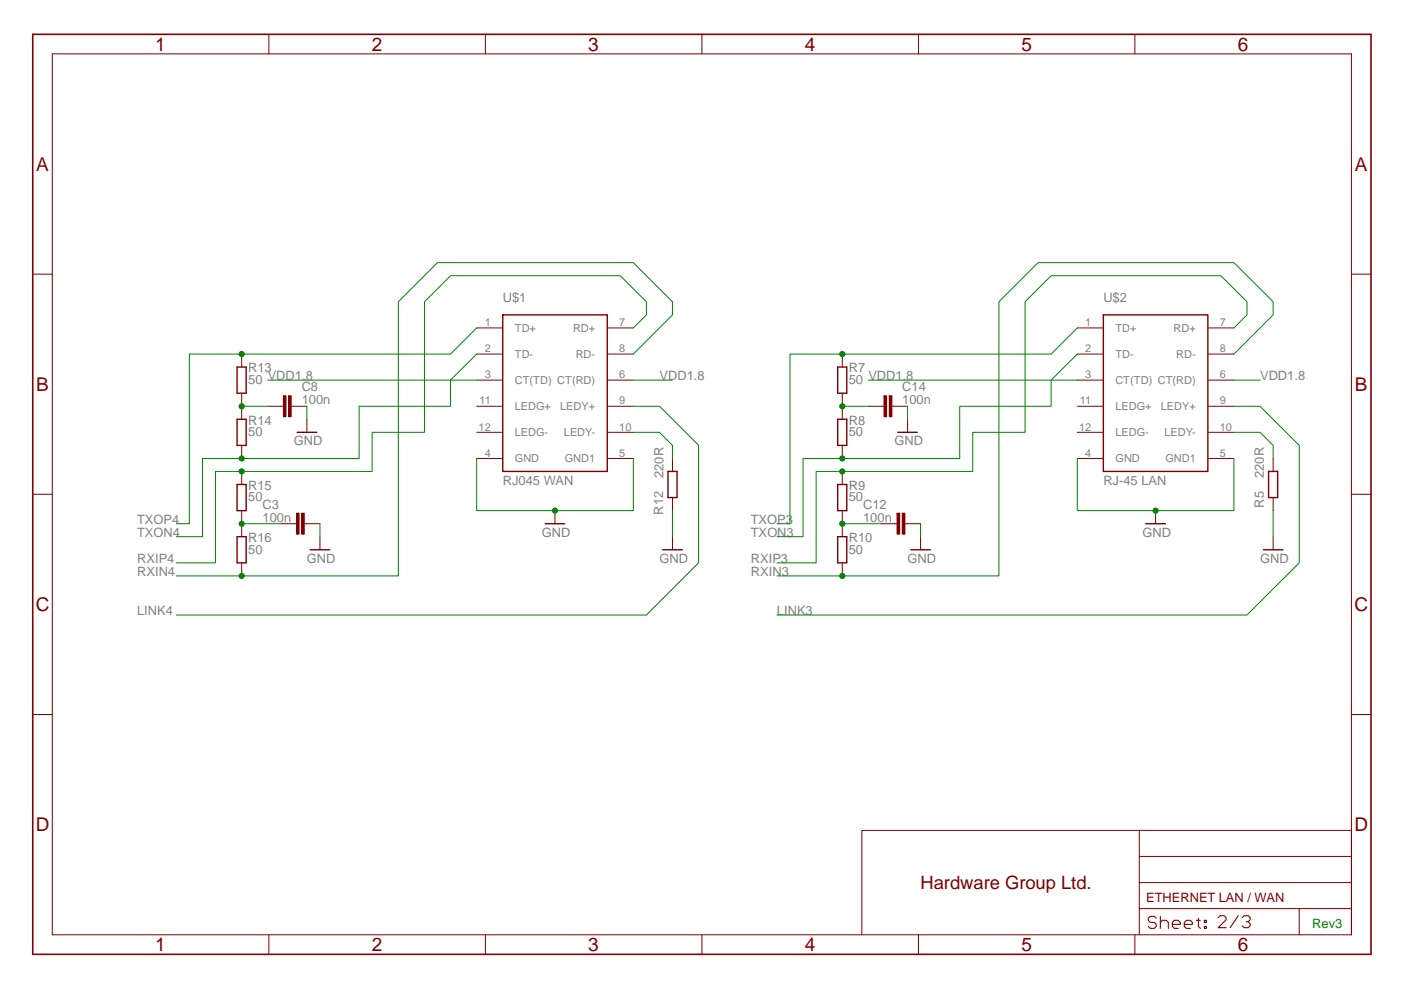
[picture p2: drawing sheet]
<svg xmlns="http://www.w3.org/2000/svg" width="297mm" height="210mm" viewBox="0 0 297 210" stroke-linecap="round" stroke-linejoin="round" font-family="sans-serif">
<path d="M177.6 77.9h1.9v5.5h-1.9zM177.6 88.9h1.9v5.6h-1.9zM269 100h1.9v5.5h-1.9zM177.6 102.8h1.9v5.5h-1.9zM177.6 113.8h1.9v5.6h-1.9z" fill="none" stroke="#800000" stroke-width=".3"/>
<path d="M178.6 75.1v2.8M178.6 83.4v5.5M178.6 94.5v2.7M178.6 100v2.8M269.9 97.2v2.8M178.6 108.3v5.5M178.6 119.4v2.8M189.7 111.1h.5M191.9 111.1h.5M269.9 105.5v2.8" fill="none" stroke="#800000" stroke-width=".21"/>
<path d="M191.3 108.9h.6v4.4h-.6z" fill="#800000"/>
<path d="M191.3 108.9h.6v4.4h-.6zM191.3 108.9h.1" fill="none" stroke="#800000" stroke-width=".21"/>
<path d="M190.2 108.9h.6v4.4h-.6z" fill="#800000"/>
<path d="M186.9 86.2h.5M189.1 86.2h.5M186.9 111.1h2.7M190.2 108.9h.6v4.4h-.6zM190.2 108.9h.1M192.4 111.1h2.8M195.2 113.8v2.8" fill="none" stroke="#800000" stroke-width=".21"/>
<path d="M193.1 116.6h4.1" fill="none" stroke="#800000" stroke-width=".3"/>
<path d="M188.5 83.9h.6v4.5h-.6z" fill="#800000"/>
<path d="M188.5 83.9h.6v4.5h-.6zM188.5 83.9h.1" fill="none" stroke="#800000" stroke-width=".21"/>
<path d="M187.4 83.9h.6v4.5h-.6z" fill="#800000"/>
<g fill="none" stroke="#800000" stroke-width=".21">
<path d="M51.2 75.1v2.8M51.2 83.4v5.5M51.2 94.5v2.7M51.2 100v2.8M142.6 97.2v2.8M184.1 86.2h2.8M187.4 83.9h.6v4.5h-.6zM187.4 83.9h.1M189.6 86.2h2.8M192.4 88.9v2.8M51.2 108.3v5.5M51.2 119.4v2.8"/>
<path d="M62.3 111.1h.6M64.5 111.1h.6M142.6 105.5v2.8M245 108.3v2.8M269.9 113.8v2.8"/>
</g>
<path d="M50.3 77.9h1.9v5.5h-1.9zM50.3 88.9h1.9v5.6h-1.9zM141.6 100h1.9v5.5h-1.9zM190.3 91.7h4.2M50.3 102.8h1.9v5.5h-1.9zM50.3 113.8h1.9v5.6h-1.9zM242.9 111.1h4.2M267.8 116.6h4.2" fill="none" stroke="#800000" stroke-width=".3"/>
<path d="M64 108.9h.5v4.4h-.5z" fill="#800000"/>
<path d="M64 108.9h.5v4.4h-.5zM64 108.9h.1" fill="none" stroke="#800000" stroke-width=".21"/>
<path d="M62.9 108.9h.5v4.4h-.5z" fill="#800000"/>
<path d="M59.5 86.2h.6M61.8 86.2h.5M59.5 111.1h2.8M62.9 108.9h.5v4.4h-.5zM62.9 108.9h.1M65.1 111.1h2.7M67.8 113.8v2.8" fill="none" stroke="#800000" stroke-width=".21"/>
<path d="M65.8 116.6h4.1" fill="none" stroke="#800000" stroke-width=".3"/>
<path d="M61.2 83.9h.5v4.5h-.5z" fill="#800000"/>
<path d="M61.2 83.9h.5v4.5h-.5zM61.2 83.9h.1" fill="none" stroke="#800000" stroke-width=".21"/>
<path d="M60.1 83.9h.5v4.5h-.5z" fill="#800000"/>
<g fill="none" stroke="#800000" stroke-width=".21">
<path d="M11.1 11.4h275.4v186.9h-275.4zM57 7.3v4.1M102.9 7.3v4.1M148.8 7.3v4.1M194.7 7.3v4.1M240.6 7.3v4.1M6.9 58.1h4.2M286.5 58.1h4.2M101.1 69.6h5.5M101.1 75.1h5.5M128.8 69.6h5.5M128.8 75.1h5.5"/>
<path d="M228.4 69.6h5.5M228.4 75.1h5.5M256.1 69.6h5.5M256.1 75.1h5.5M56.8 86.2h2.7M60.1 83.9h.5v4.5h-.5zM60.1 83.9h.1M62.3 86.2h2.8M65.1 88.9v2.8M101.1 86.2h5.5M101.1 80.6h5.5M101.1 97.2h5.5"/>
<path d="M101.1 91.7h5.5M128.8 80.6h5.5M128.8 86.2h5.5M128.8 97.2h5.5M128.8 91.7h5.5M228.4 86.2h5.5M228.4 80.6h5.5M228.4 97.2h5.5M228.4 91.7h5.5M256.1 86.2h5.5M256.1 80.6h5.5M256.1 97.2h5.5"/>
<path d="M256.1 91.7h5.5M6.9 104.8h4.2M117.7 108.3v2.8M142.6 113.8v2.8M286.5 104.8h4.2M6.9 151.6h4.2M286.5 151.6h4.2M241.6 176.1v5.6M57 198.3v4.1M102.9 198.3v4.1M148.8 198.3v4.1M182.7 198.3v-22.2h103.8v22.2"/>
<path d="M194.7 198.3v4.1M240.6 198.3v4.1M275.5 192.7h-33.9v5.6M286.5 192.7h-11v5.6M286.5 187.2h-44.9v5.5M286.5 181.7h-44.9v5.5"/>
</g>
<path d="M106.6 66.8h22.2v33.2h-22.2zM233.9 66.8h22.2v33.2h-22.2zM63 91.7h4.2M115.6 111.1h4.1M140.5 116.6h4.2" fill="none" stroke="#800000" stroke-width=".3"/>
<g fill="none" stroke="#800000" stroke-width=".23">
<path d="M245.1 194.8l-.4-.4h-.8l-.4 .4v.4l.4 .4h.8l.4 .5v.4l-.4 .4h-.8l-.4-.4M246 195.6l.4-.4h.9l.4 .4v1.3M246 194.4v2.5M248.6 196.1h1.7v-.5l-.5-.4h-.8l-.4 .4v.9l.4 .4h.8M251.1 196.1h1.7v-.5l-.4-.4h-.9l-.4 .4v.9l.4 .4h.9M253.7 195.2h.8M254.1 194.8v1.7l.4 .4M255.4 195.2h.4v.4h-.4zM255.4 196.5h.4v.4h-.4zM258.3 194.6l.4-.4h.8l.5 .4v.5l-1.7 1.7h1.7M262.5 194.2l-1.7 2.6M263.4 194.6l.4-.4h.8l.5 .4v.5l-.5 .4h-.4"/>
<path d="M264.6 195.5l.5 .4v.4l-.5 .5h-.8l-.4-.5"/>
</g>
<path d="M6.9 7.3h283.8v195.1h-283.8z" fill="none" stroke="#800000" stroke-width=".34"/>
<path d="M192.4 86.2v2.7M228.4 97.2v11.1h33.2v-11.1M195.2 111.1v2.7" fill="none" stroke="#008000" stroke-width=".21"/>
<circle cx="245" cy="108.3" r=".55" fill="#008000"/>
<g fill="none" stroke="#008000" stroke-width=".21">
<path d="M65.1 86.2v2.7M101.1 97.2v11.1h33.2v-11.1M67.8 111.1v2.7M269.9 108.3v5.5"/>
<circle cx="245" cy="108.3" r=".55"/>
</g>
<circle cx="117.7" cy="108.3" r=".55" fill="#008000"/>
<g fill="none" stroke="#008000" stroke-width=".21">
<path d="M142.6 108.3v5.5M178.6 111.1h8.3"/>
<circle cx="117.7" cy="108.3" r=".55"/>
</g>
<circle cx="178.6" cy="111.1" r=".55" fill="#008000"/>
<g fill="none" stroke="#008000" stroke-width=".21">
<path d="M228.4 75.1l-5.5 5.5v5.6h-19.4v11h-33.2v16.6h-5.6"/>
<circle cx="178.6" cy="111.1" r=".55"/>
</g>
<circle cx="178.6" cy="97.2" r=".55" fill="#008000"/>
<g fill="none" stroke="#008000" stroke-width=".21">
<path d="M261.6 91.7h5.6l2.7 2.8v2.7M51.2 111.1h8.3"/>
<circle cx="178.6" cy="97.2" r=".55"/>
</g>
<circle cx="51.2" cy="111.1" r=".55" fill="#008000"/>
<g fill="none" stroke="#008000" stroke-width=".21">
<path d="M134.3 75.1l8.3-8.3v-2.8l-8.3-8.3h-41.6l-8.2 8.3v58.2h-47.1"/>
<circle cx="51.2" cy="111.1" r=".55"/>
</g>
<circle cx="51.2" cy="122.2" r=".55" fill="#008000"/>
<g fill="none" stroke="#008000" stroke-width=".21">
<path d="M134.3 69.6l2.8-2.8v-2.8l-5.6-5.5h-36l-5.5 5.5v27.7h-11.1v8.3h-33.2v19.4h-8.3"/>
<circle cx="51.2" cy="122.2" r=".55"/>
</g>
<circle cx="51.2" cy="100" r=".55" fill="#008000"/>
<g fill="none" stroke="#008000" stroke-width=".21">
<path d="M101.1 75.1l-5.6 5.5v5.6h-19.3v11h-33.3v16.6h-5.5"/>
<circle cx="51.2" cy="100" r=".55"/>
</g>
<circle cx="51.2" cy="97.2" r=".55" fill="#008000"/>
<g fill="none" stroke="#008000" stroke-width=".21">
<path d="M101.1 69.6l-5.6 5.5h-55.4v36h-2.7"/>
<circle cx="51.2" cy="97.2" r=".55"/>
</g>
<circle cx="51.2" cy="75.1" r=".55" fill="#008000"/>
<g fill="none" stroke="#008000" stroke-width=".21">
<path d="M51.2 86.2h5.6M134.3 91.7h5.5l2.8 2.8v2.7M134.3 86.2h5.5l8.3 8.3v24.9l-11 11.1h-99.7"/>
<circle cx="51.2" cy="75.1" r=".55"/>
</g>
<circle cx="51.2" cy="86.2" r=".55" fill="#008000"/>
<g fill="none" stroke="#008000" stroke-width=".21">
<path d="M178.6 86.2h5.5"/>
<circle cx="51.2" cy="86.2" r=".55"/>
</g>
<circle cx="178.6" cy="86.2" r=".55" fill="#008000"/>
<g fill="none" stroke="#008000" stroke-width=".21">
<path d="M228.4 69.6l-5.5 5.5h-55.4v36h-2.8"/>
<circle cx="178.6" cy="86.2" r=".55"/>
</g>
<circle cx="178.6" cy="75.1" r=".55" fill="#008000"/>
<g fill="none" stroke="#008000" stroke-width=".21">
<path d="M261.6 69.6l2.8-2.8v-2.8l-5.6-5.5h-35.9l-5.6 5.5v27.7h-11.1v8.3h-33.2v19.4h-8.3"/>
<circle cx="178.6" cy="75.1" r=".55"/>
</g>
<circle cx="178.6" cy="100" r=".55" fill="#008000"/>
<g fill="none" stroke="#008000" stroke-width=".21">
<path d="M261.6 75.1l8.3-8.3v-2.8l-8.3-8.3h-41.5l-8.3 8.3v58.2h-47.1"/>
<circle cx="178.6" cy="100" r=".55"/>
</g>
<circle cx="178.6" cy="122.2" r=".55" fill="#008000"/>
<g fill="none" stroke="#008000" stroke-width=".21">
<path d="M56.8 80.6h44.3M134.3 80.6h8.3M184.1 80.6h44.3M261.6 86.2h5.6l8.3 8.3v24.9l-11.1 11.1h-99.7M261.6 80.6h5.6"/>
<circle cx="178.6" cy="122.2" r=".55"/>
</g>
<g font-size="4" fill="#800000">
<text x="32.9" y="10.8">1</text>
<text x="78.8" y="10.8">2</text>
<text x="124.7" y="10.8">3</text>
<text x="170.6" y="10.8">4</text>
<text x="216.6" y="10.8">5</text>
<text x="262.5" y="10.8">6</text>
<text x="7.7" y="36.2">A</text>
<text x="287.3" y="36.2">A</text>
<text x="7.7" y="82.9">B</text>
<text x="287.3" y="82.9">B</text>
<text x="7.6" y="129.6">C</text>
<text x="287.2" y="129.6">C</text>
<text x="7.6" y="176.3">D</text>
<text x="287.2" y="176.3">D</text>
<text x="32.9" y="201.8">1</text>
<text x="78.8" y="201.8">2</text>
<text x="124.7" y="201.8">3</text>
<text x="170.6" y="201.8">4</text>
<text x="216.6" y="201.8">5</text>
<text x="262.5" y="201.8">6</text>
</g>
<text font-size="3.9" fill="#800000" x="195.2" y="188.6">Hardware Group Ltd.</text>
<g font-size="2.7" fill="#808080">
<text x="106.6" y="64">U$1</text>
<text x="233.9" y="64">U$2</text>
<text x="52.6" y="81.4">50</text>
<text x="52.6" y="79">R13</text>
<text x="56.8" y="80.6">VDD1.8</text>
<text x="64" y="83">C8</text>
<text x="139.8" y="80.6">VDD1.8</text>
<text x="180" y="81.4">50</text>
<text x="180" y="79">R7</text>
<text x="184.1" y="80.6">VDD1.8</text>
<text x="191.3" y="83">C14</text>
<text x="267.2" y="80.6">VDD1.8</text>
<text x="64" y="85.7">100n</text>
<text x="191.3" y="85.7">100n</text>
<text x="52.6" y="92.5">50</text>
<text x="52.6" y="90.1">R14</text>
<text x="62.3" y="94.5">GND</text>
<text x="180" y="92.5">50</text>
<text x="180" y="90.1">R8</text>
<text x="189.6" y="94.5">GND</text>
<text x="140.6" y="101.4" transform="rotate(-90 140.6 101.4)">220R</text>
<text x="268" y="101.4" transform="rotate(-90 268 101.4)">220R</text>
<text x="52.6" y="106.4">50</text>
<text x="52.6" y="103.9">R15</text>
<text x="55.7" y="107.9">C3</text>
<text x="106.6" y="102.8">RJ045 WAN</text>
<text x="180" y="106.4">50</text>
<text x="180" y="103.9">R9</text>
<text x="183" y="107.9">C12</text>
<text x="233.9" y="102.8">RJ-45 LAN</text>
<text x="268" y="107.7" transform="rotate(-90 268 107.7)">R5</text>
<text x="29.1" y="113.8">TXON4</text>
<text x="29.1" y="111.1">TXOP4</text>
<text x="55.7" y="110.7">100n</text>
<text x="114.9" y="113.8">GND</text>
<text x="140.6" y="109.2" transform="rotate(-90 140.6 109.2)">R12</text>
<text x="159.2" y="113.8">TXON3</text>
<text x="159.2" y="111.1">TXOP3</text>
<text x="183" y="110.7">100n</text>
<text x="242.2" y="113.8">GND</text>
<text x="29.1" y="119.4">RXIP4</text>
<text x="52.6" y="117.4">50</text>
<text x="52.6" y="115">R16</text>
<text x="65.1" y="119.4">GND</text>
<text x="139.8" y="119.4">GND</text>
<text x="159.2" y="119.4">RXIP3</text>
<text x="180" y="117.4">50</text>
<text x="180" y="115">R10</text>
<text x="192.4" y="119.4">GND</text>
<text x="267.2" y="119.4">GND</text>
<text x="29.1" y="122.2">RXIN4</text>
<text x="159.2" y="122.2">RXIN3</text>
<text x="29.1" y="130.5">LINK4</text>
<text x="164.7" y="130.5">LINK3</text>
</g>
<text font-size="2.7" fill="#800000" x="243" y="191.3">ETHERNET LAN / WAN</text>
<text font-size="2.7" fill="#008000" x="278.2" y="196.9">Rev3</text>
<g font-size="2.3" fill="#808080">
<text x="102.8" y="69.2">1</text>
<text x="109.2" y="70.4">TD+</text>
<text x="121.5" y="70.4">RD+</text>
<text x="131.3" y="69.2">7</text>
<text x="230.1" y="69.2">1</text>
<text x="236.5" y="70.4">TD+</text>
<text x="248.8" y="70.4">RD+</text>
<text x="258.6" y="69.2">7</text>
<text x="102.8" y="74.7">2</text>
<text x="109.2" y="75.9">TD-</text>
<text x="122.1" y="75.9">RD-</text>
<text x="131.3" y="74.7">8</text>
<text x="230.1" y="74.7">2</text>
<text x="236.5" y="75.9">TD-</text>
<text x="249.4" y="75.9">RD-</text>
<text x="258.6" y="74.7">8</text>
<text x="102.8" y="80.2">3</text>
<text x="109.2" y="81.4">CT(TD) CT(RD)</text>
<text x="131.3" y="80.2">6</text>
<text x="230.1" y="80.2">3</text>
<text x="236.5" y="81.4">CT(TD) CT(RD)</text>
<text x="258.6" y="80.2">6</text>
<text x="101.6" y="85.8">11</text>
<text x="109.2" y="87">LEDG+</text>
<text x="118.8" y="87">LEDY+</text>
<text x="131.3" y="85.8">9</text>
<text x="229" y="85.8">11</text>
<text x="236.5" y="87">LEDG+</text>
<text x="246.1" y="87">LEDY+</text>
<text x="258.6" y="85.8">9</text>
<text x="101.5" y="91.3">12</text>
<text x="109.2" y="92.5">LEDG-</text>
<text x="119.6" y="92.5">LEDY-</text>
<text x="131.3" y="91.3">10</text>
<text x="228.8" y="91.3">12</text>
<text x="236.5" y="92.5">LEDG-</text>
<text x="246.9" y="92.5">LEDY-</text>
<text x="258.6" y="91.3">10</text>
<text x="102.8" y="96.8">4</text>
<text x="109.2" y="98.1">GND</text>
<text x="119.7" y="98">GND1</text>
<text x="131.3" y="96.8">5</text>
<text x="230.1" y="96.8">4</text>
<text x="236.5" y="98.1">GND</text>
<text x="247.1" y="98">GND1</text>
<text x="258.6" y="96.8">5</text>
</g>
</svg>
